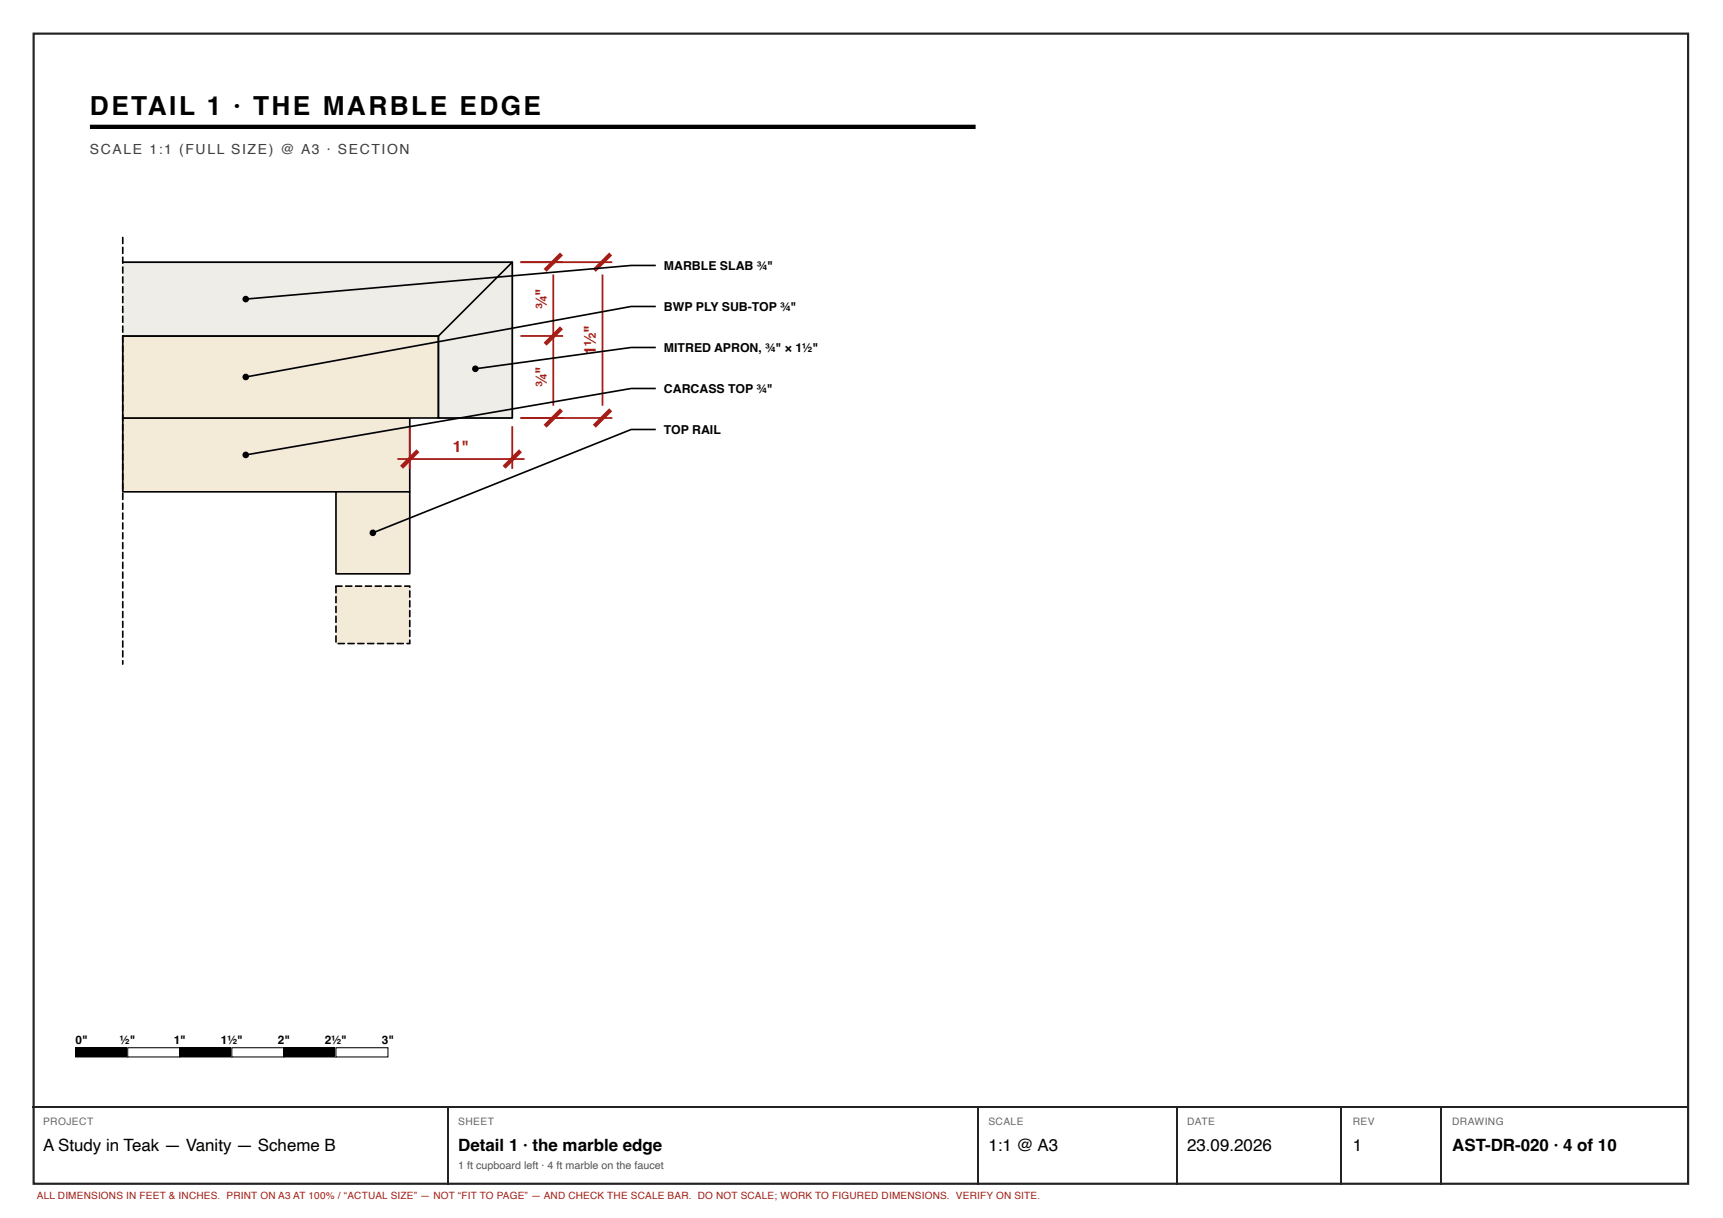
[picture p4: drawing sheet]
<svg xmlns="http://www.w3.org/2000/svg" width="420mm" height="297mm" viewBox="0 0 420 297" stroke-linecap="round" stroke-linejoin="round" font-family="sans-serif">
<path d="M8.2 8.2h403.5v280.5h-403.5z" fill="none" stroke="#222" stroke-width=".53"/>
<path d="M21.9 30.9h216" fill="none" stroke="#000" stroke-width="1" stroke-linecap="butt"/>
<path d="M29.9 101.9h70v18h-70z" fill="#f3ead8"/>
<path d="M29.9 101.9h70v18h-70z" fill="none" stroke="#000" stroke-width=".4"/>
<path d="M81.9 119.9h18v20h-18z" fill="#f3ead8"/>
<path d="M81.9 119.9h18v20h-18z" fill="none" stroke="#000" stroke-width=".4"/>
<path d="M81.9 142.9h18v14h-18z" fill="#f3ead8"/>
<path d="M84.2 142.8l1.6-.1a.2 .2 0 0 1 .2 .2 .2 .2 0 0 1-.2 .2h-1.5zM86.6 142.8l1.6-.1a.2 .2 0 0 1 .2 .2 .2 .2 0 0 1-.2 .2h-1.5zM89 142.8l1.6-.1a.2 .2 0 0 1 .2 .2 .2 .2 0 0 1-.2 .2h-1.5zM91.4 142.8l1.6-.1a.2 .2 0 0 1 .2 .2 .2 .2 0 0 1-.2 .2h-1.5zM93.8 142.8l1.6-.1a.2 .2 0 0 1 .2 .2 .2 .2 0 0 1-.2 .2h-1.5zM96.2 142.8l1.6-.1a.2 .2 0 0 1 .2 .2 .2 .2 0 0 1-.2 .2h-1.5zM98.6 142.8l1.4-.1 .1 .5a.2 .2 0 0 1-.2 .2 .2 .2 0 0 1-.2-.2v-.3h.2v.2h-1.2l-.2-.1zM99.8 144l.3 .1v1.5a.2 .2 0 0 1-.2 .2 .2 .2 0 0 1-.2-.2zM99.8 146.4l.3 .1v1.5a.2 .2 0 0 1-.2 .2 .2 .2 0 0 1-.2-.2zM99.8 148.8l.3 .1v1.5a.2 .2 0 0 1-.2 .2 .2 .2 0 0 1-.2-.2zM99.8 151.2l.3 .1v1.5a.2 .2 0 0 1-.2 .2 .2 .2 0 0 1-.2-.2zM99.8 153.6l.3 .1v1.5a.2 .2 0 0 1-.2 .2 .2 .2 0 0 1-.2-.2zM99.8 156l.3 .1v.9l-.8 .1a.2 .2 0 0 1-.2-.2 .2 .2 0 0 1 .2-.2h.6v.2h-.2zM96.8 156.8l1.5-.1a.2 .2 0 0 1 .2 .2 .2 .2 0 0 1-.2 .2h-1.5zM94.4 156.8l1.5-.1a.2 .2 0 0 1 .2 .2 .2 .2 0 0 1-.2 .2h-1.5zM92 156.8l1.5-.1a.2 .2 0 0 1 .2 .2 .2 .2 0 0 1-.2 .2h-1.5zM89.6 156.8l1.5-.1a.2 .2 0 0 1 .2 .2 .2 .2 0 0 1-.2 .2h-1.5zM87.2 156.8l1.5-.1a.2 .2 0 0 1 .2 .2 .2 .2 0 0 1-.2 .2h-1.5zM84.8 156.8l1.5-.1a.2 .2 0 0 1 .2 .2 .2 .2 0 0 1-.2 .2h-1.5zM82.4 156.8l1.5-.1a.2 .2 0 0 1 .2 .2 .2 .2 0 0 1-.2 .2h-1.5zM81.8 154.9l.3 .1v1.5a.2 .2 0 0 1-.2 .2 .2 .2 0 0 1-.2-.2zM81.8 152.5l.3 .1v1.5a.2 .2 0 0 1-.2 .2 .2 .2 0 0 1-.2-.2zM81.8 150.1l.3 .1v1.5a.2 .2 0 0 1-.2 .2 .2 .2 0 0 1-.2-.2zM81.8 147.7l.3 .1v1.5a.2 .2 0 0 1-.2 .2 .2 .2 0 0 1-.2-.2zM81.8 145.3l.3 .1v1.5a.2 .2 0 0 1-.2 .2 .2 .2 0 0 1-.2-.2zM81.8 142.9l.3 .1v1.5a.2 .2 0 0 1-.2 .2 .2 .2 0 0 1-.2-.2zM81.8 142.8l1.6-.1a.2 .2 0 0 1 .2 .2 .2 .2 0 0 1-.2 .2h-1.5z" fill="#000"/>
<path d="M29.9 81.9h77v20h-77z" fill="#f3ead8"/>
<path d="M29.9 81.9h77v20h-77z" fill="none" stroke="#000" stroke-width=".4"/>
<path d="M29.9 63.9h95v38h-18v-20h-77z" fill="#efede7"/>
<path d="M29.9 63.9h95v38h-18v-20h-77" fill="none" stroke="#000" stroke-width=".43"/>
<path d="M124.9 63.9l-18 18M159.9 64.7h-6l-94 8.2M159.9 74.7h-6l-94 17.2M159.9 84.7h-6l-38 5.2M159.9 94.7h-6l-94 16.2M159.9 104.7h-6l-63 25.2" fill="none" stroke="#000" stroke-width=".4"/>
<g fill="#000">
<path d="M18.5 255.5h12.6v2.2h-12.6z"/>
<path d="M29.8 57.8l.3 .1v1.5a.2 .2 0 0 1-.2 .2 .2 .2 0 0 1-.2-.2zM29.8 60.2l.3 .1v1.5a.2 .2 0 0 1-.2 .2 .2 .2 0 0 1-.2-.2zM29.8 62.6l.3 .1v1.5a.2 .2 0 0 1-.2 .2 .2 .2 0 0 1-.2-.2zM29.8 65l.3 .1v1.5a.2 .2 0 0 1-.2 .2 .2 .2 0 0 1-.2-.2zM29.8 67.4l.3 .1v1.5a.2 .2 0 0 1-.2 .2 .2 .2 0 0 1-.2-.2zM29.8 69.8l.3 .1v1.5a.2 .2 0 0 1-.2 .2 .2 .2 0 0 1-.2-.2zM29.8 72.2l.3 .1v1.5a.2 .2 0 0 1-.2 .2 .2 .2 0 0 1-.2-.2zM29.8 74.6l.3 .1v1.5a.2 .2 0 0 1-.2 .2 .2 .2 0 0 1-.2-.2zM29.8 77l.3 .1v1.5a.2 .2 0 0 1-.2 .2 .2 .2 0 0 1-.2-.2zM29.8 79.4l.3 .1v1.5a.2 .2 0 0 1-.2 .2 .2 .2 0 0 1-.2-.2zM29.8 81.8l.3 .1v1.5a.2 .2 0 0 1-.2 .2 .2 .2 0 0 1-.2-.2zM29.8 84.2l.3 .1v1.5a.2 .2 0 0 1-.2 .2 .2 .2 0 0 1-.2-.2zM29.8 86.6l.3 .1v1.5a.2 .2 0 0 1-.2 .2 .2 .2 0 0 1-.2-.2zM29.8 89l.3 .1v1.5a.2 .2 0 0 1-.2 .2 .2 .2 0 0 1-.2-.2zM29.8 91.4l.3 .1v1.5a.2 .2 0 0 1-.2 .2 .2 .2 0 0 1-.2-.2zM29.8 93.8l.3 .1v1.5a.2 .2 0 0 1-.2 .2 .2 .2 0 0 1-.2-.2zM29.8 96.2l.3 .1v1.5a.2 .2 0 0 1-.2 .2 .2 .2 0 0 1-.2-.2zM29.8 98.6l.3 .1v1.5a.2 .2 0 0 1-.2 .2 .2 .2 0 0 1-.2-.2zM29.8 101l.3 .1v1.5a.2 .2 0 0 1-.2 .2 .2 .2 0 0 1-.2-.2zM29.8 103.4l.3 .1v1.5a.2 .2 0 0 1-.2 .2 .2 .2 0 0 1-.2-.2zM29.8 105.8l.3 .1v1.5a.2 .2 0 0 1-.2 .2 .2 .2 0 0 1-.2-.2zM29.8 108.2l.3 .1v1.5a.2 .2 0 0 1-.2 .2 .2 .2 0 0 1-.2-.2zM29.8 110.6l.3 .1v1.5a.2 .2 0 0 1-.2 .2 .2 .2 0 0 1-.2-.2zM29.8 113l.3 .1v1.5a.2 .2 0 0 1-.2 .2 .2 .2 0 0 1-.2-.2zM29.8 115.4l.3 .1v1.5a.2 .2 0 0 1-.2 .2 .2 .2 0 0 1-.2-.2zM29.8 117.8l.3 .1v1.5a.2 .2 0 0 1-.2 .2 .2 .2 0 0 1-.2-.2zM29.8 120.2l.3 .1v1.5a.2 .2 0 0 1-.2 .2 .2 .2 0 0 1-.2-.2zM29.8 122.6l.3 .1v1.5a.2 .2 0 0 1-.2 .2 .2 .2 0 0 1-.2-.2zM29.8 125l.3 .1v1.5a.2 .2 0 0 1-.2 .2 .2 .2 0 0 1-.2-.2zM29.8 127.4l.3 .1v1.5a.2 .2 0 0 1-.2 .2 .2 .2 0 0 1-.2-.2zM29.8 129.8l.3 .1v1.5a.2 .2 0 0 1-.2 .2 .2 .2 0 0 1-.2-.2zM29.8 132.2l.3 .1v1.5a.2 .2 0 0 1-.2 .2 .2 .2 0 0 1-.2-.2zM29.8 134.6l.3 .1v1.5a.2 .2 0 0 1-.2 .2 .2 .2 0 0 1-.2-.2zM29.8 137l.3 .1v1.5a.2 .2 0 0 1-.2 .2 .2 .2 0 0 1-.2-.2zM29.8 139.4l.3 .1v1.5a.2 .2 0 0 1-.2 .2 .2 .2 0 0 1-.2-.2zM29.8 141.8l.3 .1v1.5a.2 .2 0 0 1-.2 .2 .2 .2 0 0 1-.2-.2zM29.8 144.2l.3 .1v1.5a.2 .2 0 0 1-.2 .2 .2 .2 0 0 1-.2-.2zM29.8 146.6l.3 .1v1.5a.2 .2 0 0 1-.2 .2 .2 .2 0 0 1-.2-.2zM29.8 149l.3 .1v1.5a.2 .2 0 0 1-.2 .2 .2 .2 0 0 1-.2-.2zM29.8 151.4l.3 .1v1.5a.2 .2 0 0 1-.2 .2 .2 .2 0 0 1-.2-.2zM29.8 153.8l.3 .1v1.5a.2 .2 0 0 1-.2 .2 .2 .2 0 0 1-.2-.2zM29.8 156.2l.3 .1v1.5a.2 .2 0 0 1-.2 .2 .2 .2 0 0 1-.2-.2zM29.8 158.6l.3 .1v1.5a.2 .2 0 0 1-.2 .2 .2 .2 0 0 1-.2-.2zM29.8 161l.3 .1v.8a.2 .2 0 0 1-.2 .2 .2 .2 0 0 1-.2-.2z"/>
<circle cx="59.9" cy="72.9" r=".8"/>
<circle cx="59.9" cy="91.9" r=".8"/>
<circle cx="115.9" cy="89.9" r=".8"/>
<circle cx="59.9" cy="110.9" r=".8"/>
<circle cx="90.9" cy="129.9" r=".8"/>
</g>
<path d="M126.9 63.9h22.4M134.9 66.9v32M146.9 66.9v32M126.9 81.9h10.4M96.9 111.9h31M99.9 103.9v10.4M124.9 103.9v10.4M126.9 101.9h22.4" fill="none" stroke="#a51d17" stroke-width=".44"/>
<path d="M136.9 79.9l-4 4M136.9 61.9l-4 4M148.9 61.9l-4 4M136.9 99.9l-4 4M148.9 99.9l-4 4M101.9 109.9l-4 4M126.9 109.9l-4 4" fill="none" stroke="#a51d17" stroke-width="1" stroke-linecap="butt"/>
<path d="M18.5 255.5h12.6v2.2h-12.6z" fill="none" stroke="#000" stroke-width=".25"/>
<path d="M31.1 255.5h12.7v2.2h-12.7z" fill="#fff"/>
<path d="M31.1 255.5h12.7v2.2h-12.7zM43.8 255.5h12.7v2.2h-12.7z" fill="none" stroke="#000" stroke-width=".25"/>
<path d="M43.8 255.5h12.7v2.2h-12.7z" fill="#000"/>
<path d="M56.5 255.5h12.7v2.2h-12.7z" fill="#fff"/>
<path d="M56.5 255.5h12.7v2.2h-12.7zM69.2 255.5h12.7v2.2h-12.7z" fill="none" stroke="#000" stroke-width=".25"/>
<path d="M69.2 255.5h12.7v2.2h-12.7z" fill="#000"/>
<path d="M81.9 255.5h12.7v2.2h-12.7z" fill="#fff"/>
<path d="M81.9 255.5h12.7v2.2h-12.7z" fill="none" stroke="#000" stroke-width=".25"/>
<path d="M7.9 270h404.1M109.1 270.1v18.8M238.5 270.1v18.8M286.9 270.1v18.8M327.2 270.1v18.8M351.5 270.1v18.8" fill="none" stroke="#222" stroke-width=".26"/>
<text font-size="6.4" x="21.9" y="27.9">DETAIL 1 · THE MARBLE EDGE</text>
<g font-size="4.1">
<text x="10.5" y="280.7">A Study in Teak — Vanity — Scheme B</text>
<text x="111.8" y="280.7">Detail 1 · the marble edge</text>
<text x="241" y="280.7">1:1 @ A3</text>
<text x="289.5" y="280.7">23.09.2026</text>
<text x="329.9" y="280.7">1</text>
<text x="354.1" y="280.7">AST-DR-020 · 4 of 10</text>
</g>
<text font-size="4" fill="#a51d17" x="145.3" y="86.7" transform="rotate(-90 145.3 86.7)">1½&quot;</text>
<g font-size="3.8" fill="#a51d17">
<text x="133.3" y="75.4" transform="rotate(-90 133.3 75.4)">¾&quot;</text>
<text x="133.3" y="94.4" transform="rotate(-90 133.3 94.4)">¾&quot;</text>
<text x="110.5" y="110.3">1&quot;</text>
</g>
<text font-size="3.4" fill="#3d3d3d" x="21.9" y="37.5">SCALE 1:1 (FULL SIZE) @ A3 · SECTION</text>
<g font-size="3">
<text x="161.9" y="65.9">MARBLE SLAB ¾&quot;</text>
<text x="161.9" y="75.9">BWP PLY SUB-TOP ¾&quot;</text>
<text x="161.9" y="85.9">MITRED APRON, ¾&quot; × 1½&quot;</text>
<text x="161.9" y="95.9">CARCASS TOP ¾&quot;</text>
<text x="161.9" y="105.9">TOP RAIL</text>
</g>
<g font-size="2.9">
<text x="18.5" y="254.5">0&quot;</text>
<text x="29.3" y="254.5">½&quot;</text>
<text x="42.4" y="254.5">1&quot;</text>
<text x="53.8" y="254.5">1½&quot;</text>
<text x="67.7" y="254.5">2&quot;</text>
<text x="79.2" y="254.5">2½&quot;</text>
<text x="93.1" y="254.5">3&quot;</text>
</g>
<text font-size="2.6" fill="#555" x="111.8" y="285">1 ft cupboard left · 4 ft marble on the faucet</text>
<g font-size="2.5" fill="#666">
<text x="10.5" y="274.4">PROJECT</text>
<text x="111.8" y="274.4">SHEET</text>
<text x="241" y="274.4">SCALE</text>
<text x="289.5" y="274.4">DATE</text>
<text x="329.9" y="274.4">REV</text>
<text x="354.1" y="274.4">DRAWING</text>
</g>
<text font-size="2.4" fill="#a51d17" x="9" y="292.4">ALL DIMENSIONS IN FEET &amp; INCHES. PRINT ON A3 AT 100% / “ACTUAL SIZE” — NOT “FIT TO PAGE” — AND CHECK THE SCALE BAR. DO NOT SCALE; WORK TO FIGURED DIMENSIONS. VERIFY ON SITE.</text>
</svg>
